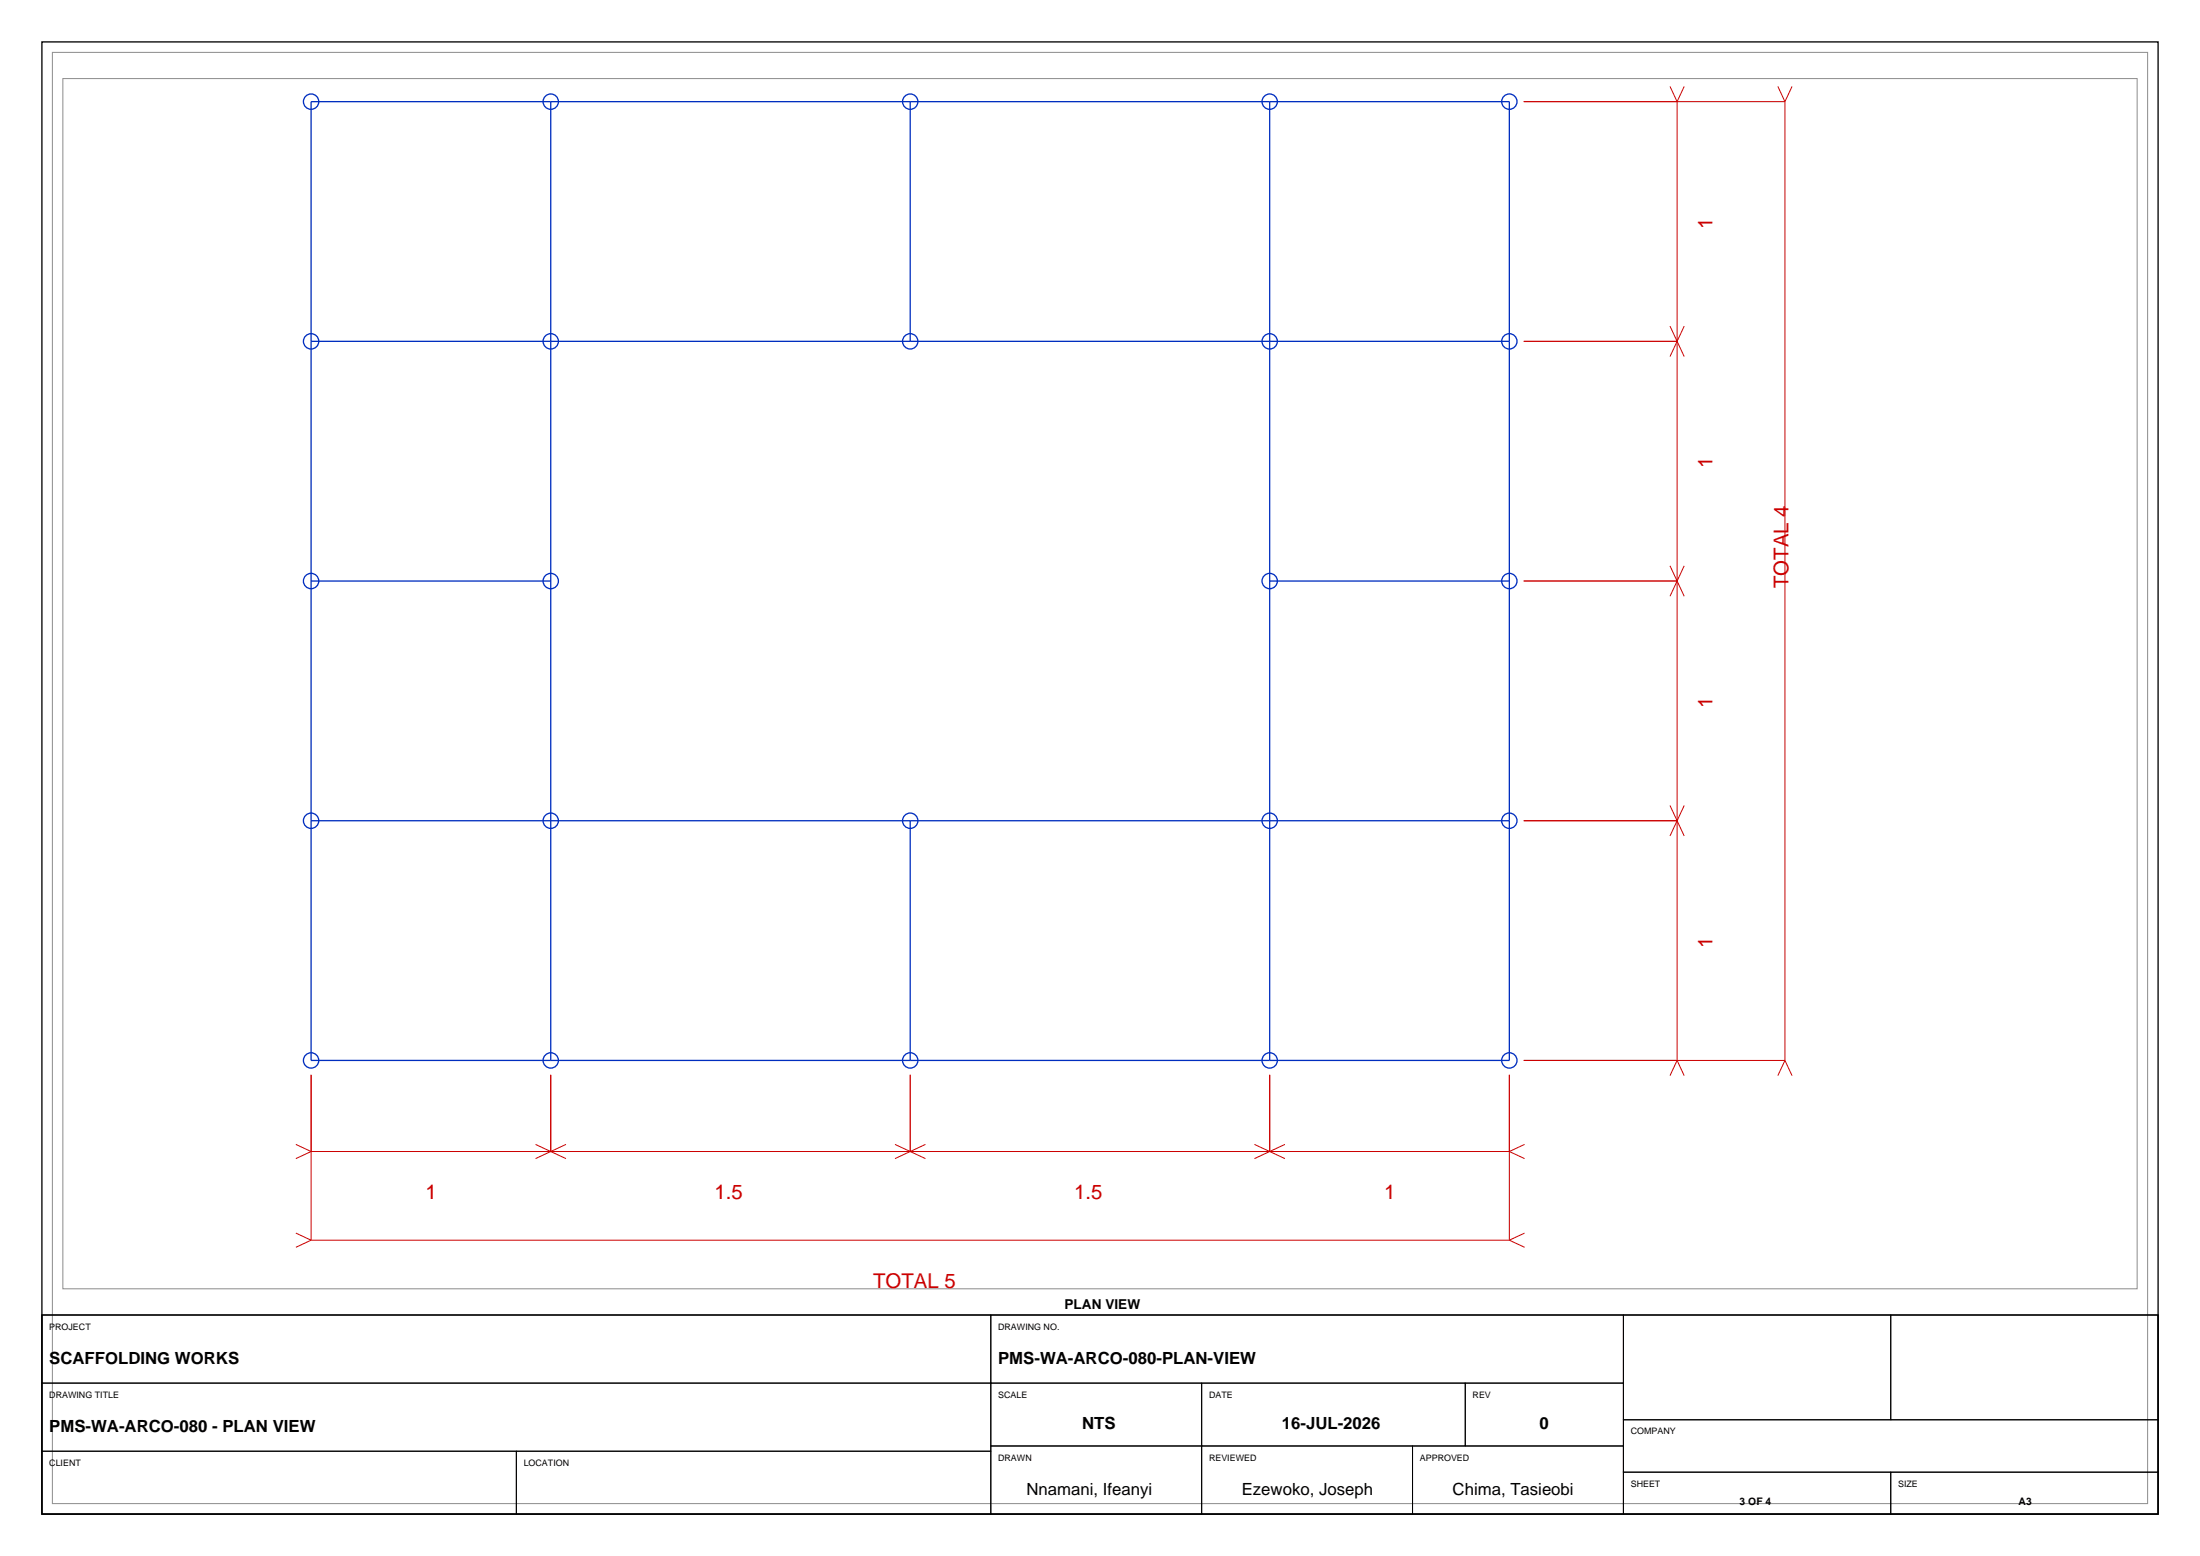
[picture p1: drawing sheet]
<svg xmlns="http://www.w3.org/2000/svg" width="420mm" height="297mm" viewBox="0 0 420 297" stroke-linecap="round" stroke-linejoin="round" font-family="sans-serif">
<path d="M8 8h404v281h-404zM8 251h404v38h-404z" fill="none" stroke="#000" stroke-width=".25"/>
<path d="M10 10h400v277h-400zM12 15h396v231h-396z" fill="none" stroke="#8c8c8c" stroke-width=".19"/>
<g fill="none" stroke="#002ebf" stroke-width=".25">
<path d="M59.4 19.4h228.7v183h-228.7zM105.1 19.4v183M173.8 19.4v45.8M242.4 19.4v183M59.4 65.2h228.7M59.4 110.9h45.7M242.4 110.9h45.7M59.4 156.7h228.7M173.8 156.7v45.7"/>
<circle cx="59.4" cy="19.4" r="1.46"/>
<circle cx="105.1" cy="19.4" r="1.46"/>
<circle cx="173.8" cy="19.4" r="1.46"/>
<circle cx="242.4" cy="19.4" r="1.46"/>
<circle cx="288.1" cy="19.4" r="1.46"/>
<circle cx="59.4" cy="65.2" r="1.46"/>
<circle cx="105.1" cy="65.2" r="1.46"/>
<circle cx="173.8" cy="65.2" r="1.46"/>
<circle cx="242.4" cy="65.2" r="1.46"/>
<circle cx="288.1" cy="65.2" r="1.46"/>
<circle cx="59.4" cy="110.9" r="1.46"/>
<circle cx="105.1" cy="110.9" r="1.46"/>
<circle cx="242.4" cy="110.9" r="1.46"/>
<circle cx="288.1" cy="110.9" r="1.46"/>
<circle cx="59.4" cy="156.7" r="1.46"/>
<circle cx="105.1" cy="156.7" r="1.46"/>
<circle cx="173.8" cy="156.7" r="1.46"/>
<circle cx="242.4" cy="156.7" r="1.46"/>
<circle cx="288.1" cy="156.7" r="1.46"/>
<circle cx="59.4" cy="202.4" r="1.46"/>
<circle cx="105.1" cy="202.4" r="1.46"/>
<circle cx="173.8" cy="202.4" r="1.46"/>
<circle cx="242.4" cy="202.4" r="1.46"/>
<circle cx="288.1" cy="202.4" r="1.46"/>
</g>
<g fill="none" stroke="#c00" stroke-width=".19">
<path d="M290.9 19.4h49.9M318.8 16.5l1.4 2.9M320.2 19.4v183M321.5 16.5l-1.3 2.9M339.4 16.5l1.4 2.9M340.8 19.4v183M342.1 16.5l-1.3 2.9M290.9 65.2h29.3M318.8 62.3l2.7 5.8M321.5 62.3l-2.7 5.8M290.9 110.9h29.3M318.8 108l2.7 5.8"/>
<path d="M321.5 108l-2.7 5.8M290.9 156.7h29.3M318.8 153.8l2.7 5.8M321.5 153.8l-2.7 5.8M56.5 218.4l2.9 1.4M59.4 205.2v31.5M59.4 219.8h228.7M59.4 219.8l-2.9 1.3M102.2 218.4l5.8 2.7M105.1 205.2v14.6M108 218.4l-5.8 2.7M170.9 218.4l5.8 2.7"/>
<path d="M173.8 205.2v14.6M176.7 218.4l-5.8 2.7M239.5 218.4l5.8 2.7M242.4 205.2v14.6M242.4 219.8l-2.9 1.3M245.3 218.4l-2.9 1.4M288.1 205.2v31.5M288.1 219.8l3 1.3M290.9 202.4h49.9M291.1 218.4l-3 1.4M320.2 202.4l-1.4 2.9M320.2 202.4l1.3 2.9"/>
<path d="M340.8 202.4l-1.4 2.9M340.8 202.4l1.3 2.9M56.5 235.4l2.9 1.3M59.4 236.7h228.7M59.4 236.7l-2.9 1.4M288.1 236.7l3 1.4M291.1 235.4l-3 1.3"/>
</g>
<g fill="none" stroke="#000" stroke-width=".19">
<path d="M8 251h181.2v13h-181.2zM189.2 251h120.7v13h-120.7zM309.9 251h51.1v20h-51.1zM361 251h51v20h-51zM8 264h181.2v13h-181.2zM8 277h90.6v12h-90.6zM98.6 277h90.6v12h-90.6zM189.2 264h40.2v12h-40.2zM189.2 276h40.2v13h-40.2zM229.4 264h50.3v12h-50.3zM229.4 276h40.3v13h-40.3zM269.7 276h40.2v13h-40.2z"/>
<path d="M279.7 264h30.2v12h-30.2zM309.9 271h102.1v10h-102.1zM309.9 281h51.1v8h-51.1zM361 281h51v8h-51z"/>
</g>
<g font-size="3.9" fill="#c00">
<text x="326.9" y="43.6" transform="rotate(-90 326.9 43.6)">1</text>
<text x="326.9" y="89.4" transform="rotate(-90 326.9 89.4)">1</text>
<text x="341.5" y="112.3" transform="rotate(-90 341.5 112.3)">TOTAL 4</text>
<text x="326.9" y="135.1" transform="rotate(-90 326.9 135.1)">1</text>
<text x="326.9" y="180.9" transform="rotate(-90 326.9 180.9)">1</text>
<text x="81.3" y="228.9">1</text>
<text x="136.4" y="228.9">1.5</text>
<text x="205" y="228.9">1.5</text>
<text x="264.3" y="228.9">1</text>
<text x="166.7" y="245.9">TOTAL 5</text>
</g>
<g font-size="3.2">
<text x="9.4" y="260.3">SCAFFOLDING WORKS</text>
<text x="190.6" y="260.3">PMS-WA-ARCO-080-PLAN-VIEW</text>
<text x="9.4" y="273.3">PMS-WA-ARCO-080 - PLAN VIEW</text>
<text x="206.6" y="272.8">NTS</text>
<text x="244.7" y="272.8">16-JUL-2026</text>
<text x="293.9" y="272.8">0</text>
<text x="196" y="285.4">Nnamani, Ifeanyi</text>
<text x="237.1" y="285.4">Ezewoko, Joseph</text>
<text x="277.3" y="285.4">Chima, Tasieobi</text>
</g>
<text font-size="2.6" x="203.2" y="249.8">PLAN VIEW</text>
<g font-size="2">
<text x="332.1" y="287.2">3 OF 4</text>
<text x="385.4" y="287.2">A3</text>
</g>
<g font-size="1.7">
<text x="9.4" y="253.8">PROJECT</text>
<text x="190.6" y="253.8">DRAWING NO.</text>
<text x="9.4" y="266.8">DRAWING TITLE</text>
<text x="190.6" y="266.8">SCALE</text>
<text x="230.8" y="266.8">DATE</text>
<text x="281.1" y="266.8">REV</text>
<text x="311.3" y="273.8">COMPANY</text>
<text x="9.4" y="279.8">CLIENT</text>
<text x="100" y="279.8">LOCATION</text>
<text x="190.6" y="278.8">DRAWN</text>
<text x="230.8" y="278.8">REVIEWED</text>
<text x="271.1" y="278.8">APPROVED</text>
<text x="311.3" y="283.8">SHEET</text>
<text x="362.4" y="283.8">SIZE</text>
</g>
</svg>
